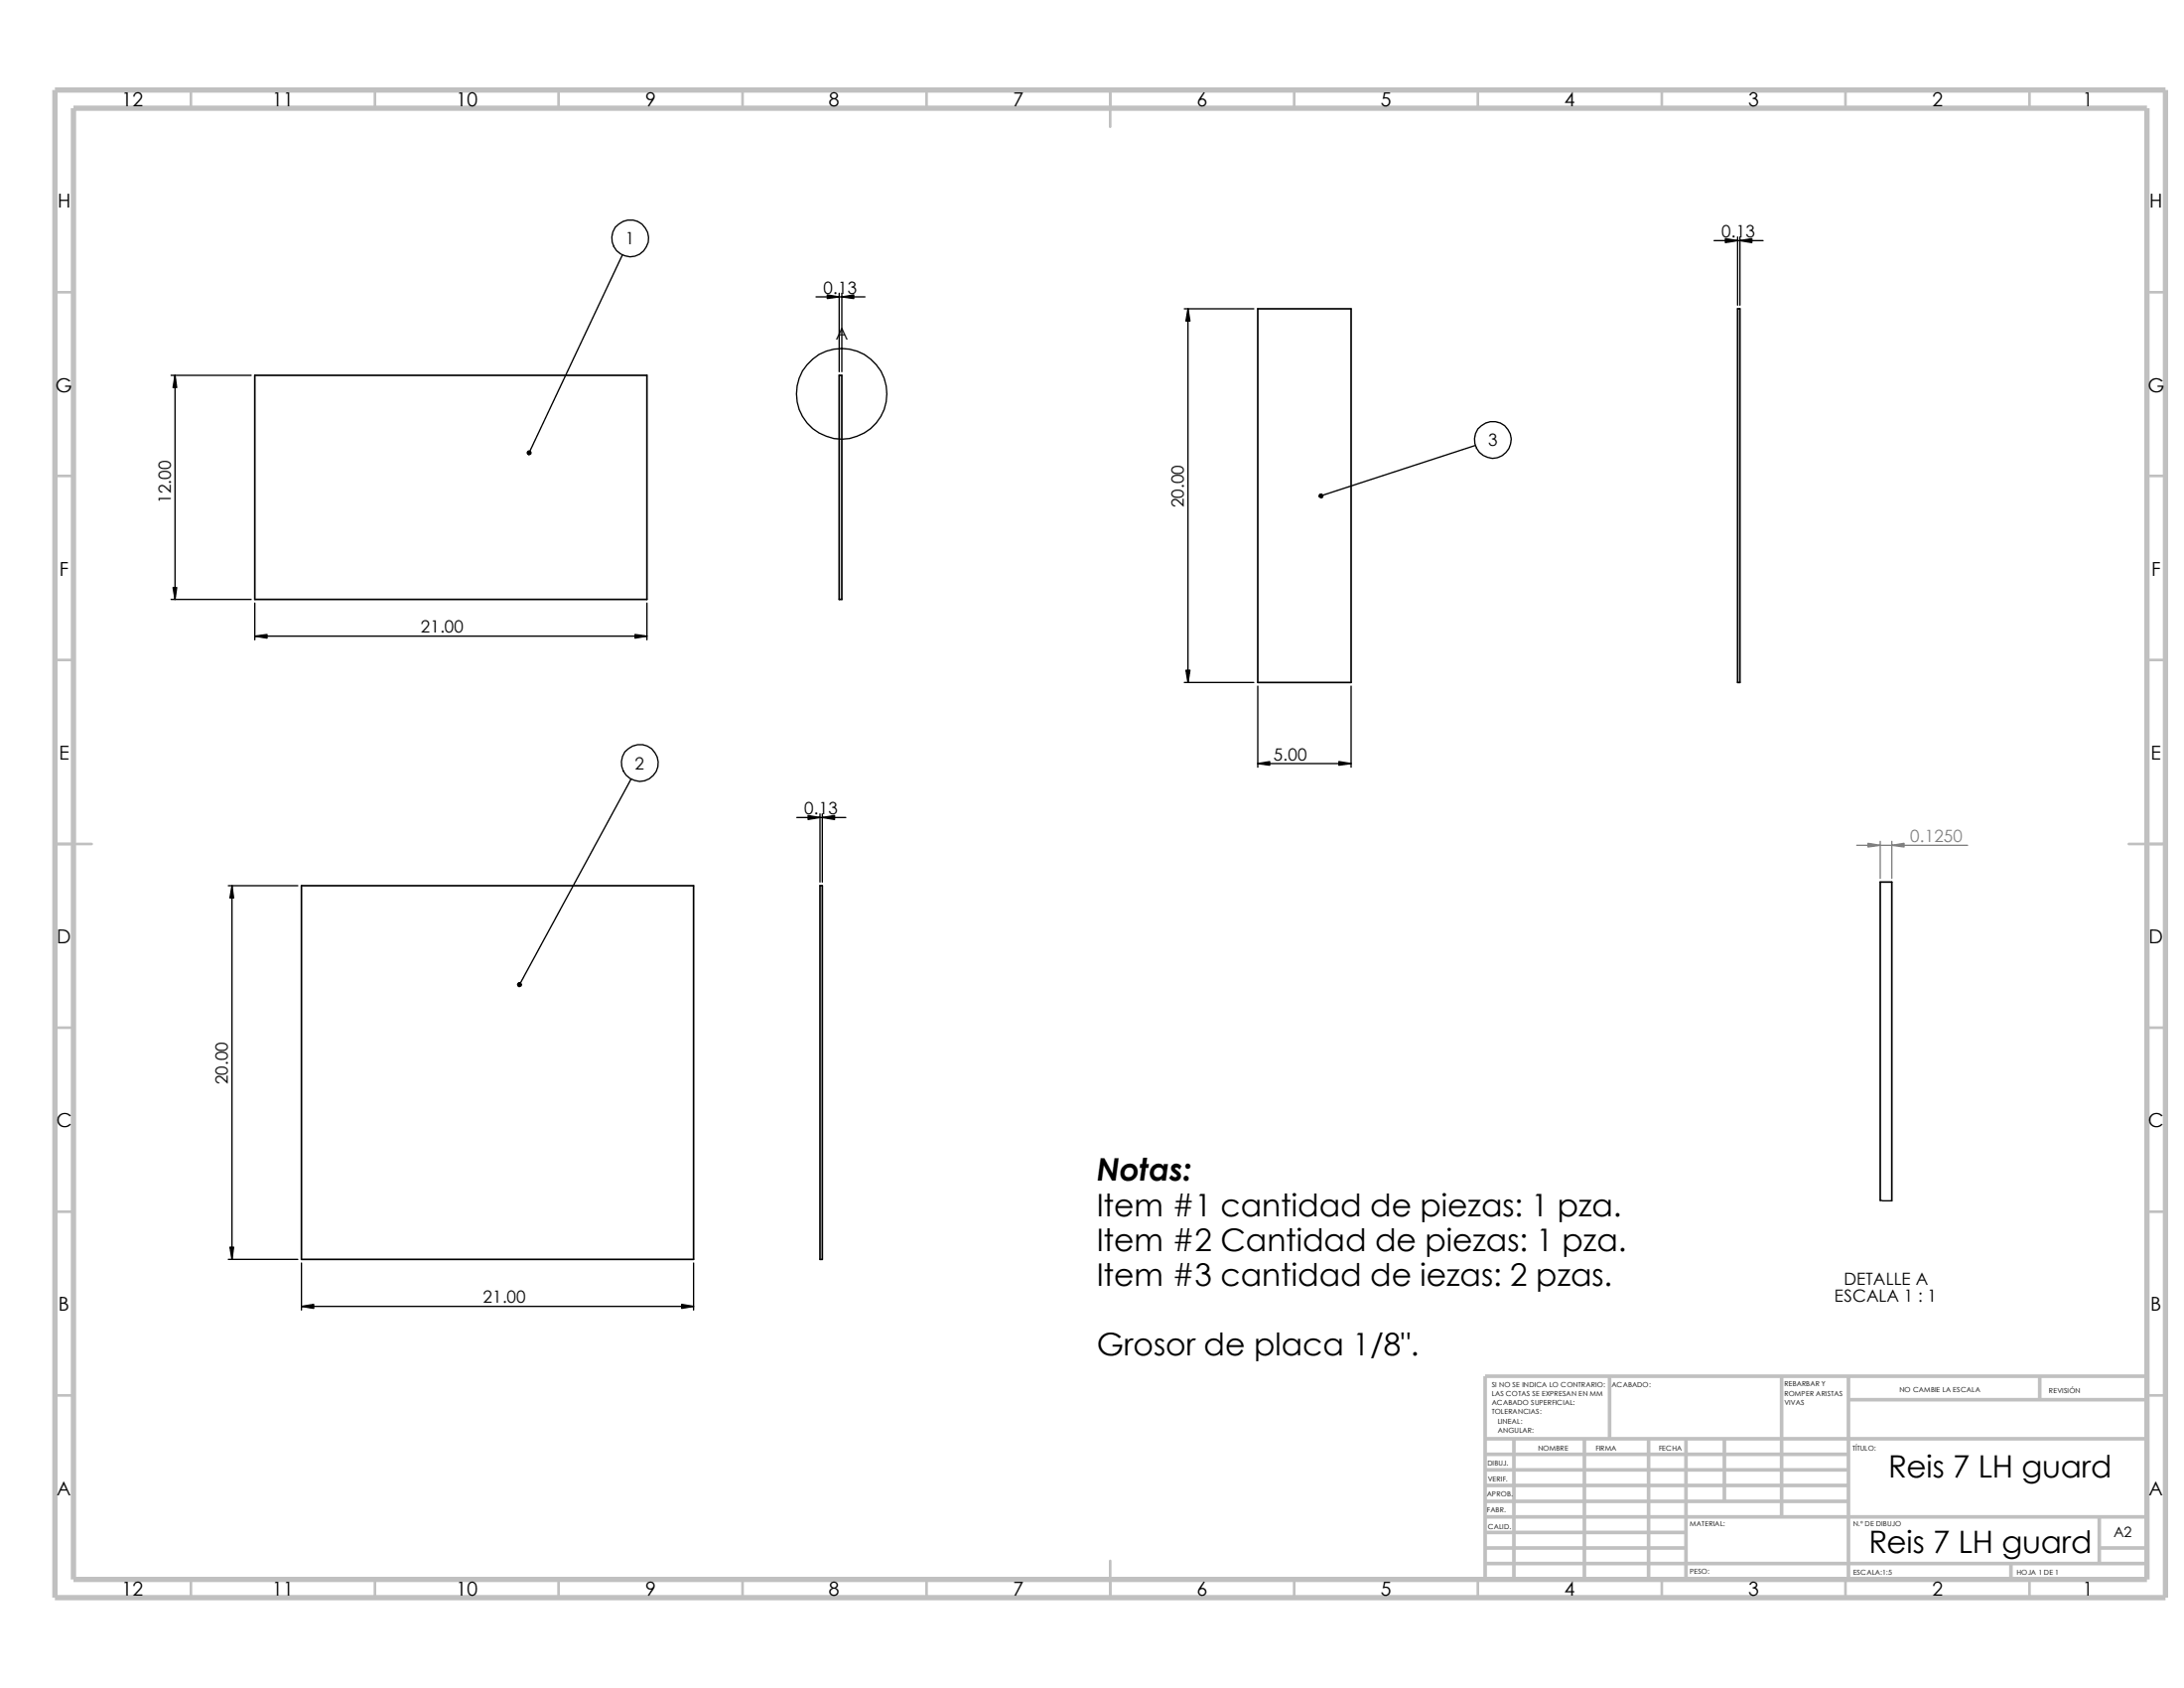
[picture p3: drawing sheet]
<svg xmlns="http://www.w3.org/2000/svg" width="279mm" height="216mm" viewBox="0 0 279 216" stroke-linecap="round" stroke-linejoin="round" font-family="sans-serif">
<g fill="none" stroke="#c0c0c0" stroke-width=".34">
<path d="M24.4 11.5v2.3M48 11.5v2.3M71.5 11.5v2.3M95 11.5v2.3M118.5 11.5v2.3M142 11.5v4.7M165.6 11.5v2.3M189.1 11.5v2.3M212.6 11.5v2.3M236.1 11.5v2.3M259.6 11.5v2.3M7 37.4h2.4"/>
<path d="M274.7 37.4h2.3M7 60.9h2.4M274.7 60.9h2.3M7 84.4h2.4M274.7 84.4h2.3M7 107.9h4.7M272.3 107.9h4.7M7 131.4h2.4M274.7 131.4h2.3M7 155h2.4M274.7 155h2.3M7 178.5h2.4"/>
<path d="M274.7 178.5h2.3M142 199.6v4.7M24.4 202v2.3M48 202v2.3M71.5 202v2.3M95 202v2.3M118.5 202v2.3M165.6 202v2.3M189.1 202v2.3M212.6 202v2.3M236.1 202v2.3M259.6 202v2.3"/>
</g>
<g fill="none" stroke="#c0c0c0" stroke-width=".47">
<path d="M205.9 176v8M227.9 176v18M236.5 179h38.2M236.5 176v26M260.9 176v3M274.7 176h-84.7v26M190 198h25.7M190 194h84.7M190 196h25.7M190 186h46.5M190 188h46.5M190 190h46.5"/>
<path d="M190 192h46.5M190 184h84.7M190 200h84.7M193.7 184v18M202.7 184v18M210.9 184v18M215.7 184v18M220.6 184v8M257.3 200v2M268.6 198h6.1M268.6 194v6"/>
</g>
<path d="M7 11.5h270v192.8h-270zM9.4 13.8h265.3v188.2h-265.3z" fill="none" stroke="#c0c0c0" stroke-width=".68" stroke-linecap="butt"/>
<path d="M160.9 39.5h11.9v47.8h-11.9zM222.3 39.5h.3v47.8h-.3zM32.6 48h50.2v28.7h-50.2zM107.4 48h.3v28.7h-.3zM38.6 113.3h50.1v47.8h-50.1zM104.9 113.3h.3v47.8h-.3zM240.5 153.5v-40.7h1.5v40.8" fill="none" stroke="#000" stroke-width=".21"/>
<g fill="none" stroke="#000" stroke-width=".17">
<path d="M79.6 32.6l-11.9 25.3M104.4 38h6.3M107.4 37.5v10M107.7 37.5v10M151.5 39.5h8.9M152 39.5v47.8M219.3 30.8h6.3M222.3 30.3v8.7M222.6 30.3v8.7M21.9 48h10.2M22.4 48v28.7M188.7 57l-19.7 6.4"/>
<path d="M21.9 76.7h10.2M32.6 77.1v4.7M82.8 77.1v4.7M32.6 81.4h50.2M80.7 99.7l-14.2 26.2M151.5 87.3h8.9M160.9 87.8v10.3M160.9 97.7h11.9M172.8 87.8v10.3M29.2 113.3h8.9M29.7 113.3v47.8M101.9 104.6h6.3"/>
<path d="M104.9 104.1v8.7M105.2 104.1v8.7M240.5 153.5l1.5 .1M29.2 161.1h8.9M38.6 161.5v6.1M38.6 167.1h50.1M88.7 161.5v6.1"/>
<circle cx="80.6" cy="30.5" r="2.35"/>
<circle cx="107.7" cy="50.4" r="5.8"/>
<circle cx="191" cy="56.2" r="2.34"/>
<circle cx="81.9" cy="97.6" r="2.35"/>
</g>
<g fill="#000" stroke="#000" stroke-width=".17">
<path d="M105.8 37.7l1.6 .3-1.6 .2zM107.7 38l1.5-.3v.5zM152 39.5l.2 1.6h-.5zM220.7 30.5l1.6 .3-1.6 .2zM222.6 30.8l1.5-.3v.5zM22.4 48l.2 1.6h-.5zM22.1 75.1h.5l-.2 1.6zM32.6 81.4l1.6-.2v.4zM81.2 81.2l1.6 .2-1.6 .2zM151.7 85.7h.5l-.2 1.6zM160.9 97.7l1.5-.3v.5zM171.3 97.4l1.5 .3-1.5 .2z"/>
<path d="M29.7 113.3l.2 1.6h-.5zM103.4 104.3l1.5 .3-1.5 .2zM105.2 104.6l1.6-.3v.5zM29.4 159.5h.5l-.2 1.6zM38.6 167.1l1.5-.3v.5zM87.2 166.8l1.5 .3-1.5 .2z"/>
<path d="M67.5 57.7a.23 .23 0 0 1 .4 .2 .23 .23 0 0 1-.3 .2l.1-.2-.1 .2h-.1l-.1-.2z" fill-rule="evenodd"/>
<path d="M168.8 63.2a.24 .24 0 0 1 .4 .1 .24 .24 0 0 1-.1 .3 .24 .24 0 0 1-.3-.1l.2-.1-.2 .1z" fill-rule="evenodd"/>
<path d="M66.3 125.8a.24 .24 0 0 1 .3 0 .24 .24 0 0 1 0 .3 .24 .24 0 0 1-.3 .1l.2-.3-.2 .3-.1-.3z" fill-rule="evenodd"/>
</g>
<path d="M237.5 108.1h14.2M240.5 107.6v4.8M242 107.6v4.8" fill="none" stroke="#808080" stroke-width=".17"/>
<g fill="#808080" stroke="#808080" stroke-width=".17">
<path d="M239 107.9l1.5 .2-1.5 .2z"/>
<path d="M242 108.1l1.6-.2v.4z"/>
</g>
<g font-size="4">
<text x="140.3" y="151">Notas:</text>
<text x="140.3" y="155.6">Item #1 cantidad de piezas: 1 pza.</text>
<text x="140.3" y="160">Item #2 Cantidad de piezas: 1 pza.</text>
<text x="140.3" y="164.5">Item #3 cantidad de iezas: 2 pzas.</text>
<text x="140.3" y="173.4">Grosor de placa 1/8&quot;.</text>
</g>
<g font-size="3.9">
<text x="241.6" y="189">Reis 7 LH guard</text>
<text x="239.1" y="198.6">Reis 7 LH guard</text>
</g>
<g font-size="2.5">
<text x="15.5" y="13.6">12</text>
<text x="34.8" y="13.6">11</text>
<text x="58.3" y="13.6">10</text>
<text x="82.5" y="13.6">9</text>
<text x="106" y="13.6">8</text>
<text x="129.6" y="13.6">7</text>
<text x="153.1" y="13.6">6</text>
<text x="176.6" y="13.6">5</text>
<text x="200.2" y="13.6">4</text>
<text x="223.6" y="13.6">3</text>
<text x="247.2" y="13.6">2</text>
<text x="266.4" y="13.6">1</text>
<text x="7.4" y="26.6">H</text>
<text x="275" y="26.6">H</text>
<text x="7.1" y="50.1">G</text>
<text x="274.8" y="50.1">G</text>
<text x="7.6" y="73.6">F</text>
<text x="275.2" y="73.6">F</text>
<text x="7.5" y="97.2">E</text>
<text x="275.2" y="97.2">E</text>
<text x="7.3" y="120.6">D</text>
<text x="274.9" y="120.6">D</text>
<text x="7.2" y="144.2">C</text>
<text x="274.8" y="144.2">C</text>
<text x="7.5" y="167.7">B</text>
<text x="275.1" y="167.7">B</text>
<text x="7.3" y="191.2">A</text>
<text x="274.9" y="191.2">A</text>
<text x="15.5" y="204.1">12</text>
<text x="34.8" y="204.1">11</text>
<text x="58.3" y="204.1">10</text>
<text x="82.5" y="204.1">9</text>
<text x="106" y="204.1">8</text>
<text x="129.6" y="204.1">7</text>
<text x="153.1" y="204.1">6</text>
<text x="176.6" y="204.1">5</text>
<text x="200.2" y="204.1">4</text>
<text x="223.6" y="204.1">3</text>
<text x="247.2" y="204.1">2</text>
<text x="266.4" y="204.1">1</text>
</g>
<g font-size="2.2">
<text x="80" y="31.3">1</text>
<text x="220.3" y="30.4">0.13</text>
<text x="105.4" y="37.5">0.13</text>
<text x="106.9" y="43.5">A</text>
<text x="190.4" y="57.1">3</text>
<text x="21.9" y="64.4" transform="rotate(-90 21.9 64.4)">12.00</text>
<text x="151.5" y="64.9" transform="rotate(-90 151.5 64.9)">20.00</text>
<text x="53.8" y="80.9">21.00</text>
<text x="81.2" y="98.4">2</text>
<text x="162.9" y="97.2">5.00</text>
<text x="102.9" y="104.1">0.13</text>
<text x="29.2" y="138.7" transform="rotate(-90 29.2 138.7)">20.00</text>
<text x="61.8" y="166.7">21.00</text>
<text x="234.7" y="166.5">ESCALA 1 : 1</text>
<text x="235.9" y="164.3">DETALLE A</text>
</g>
<text font-size="2.2" fill="#808080" x="244.4" y="107.7">0.1250</text>
<text font-size="1.8" x="270.4" y="196.6">A2</text>
<g font-size=".9">
<text x="190.8" y="177.4">SI NO SE INDICA LO CONTRARIO:</text>
<text x="190.8" y="178.6">LAS COTAS SE EXPRESAN EN MM</text>
<text x="190.8" y="179.7">ACABADO SUPERFICIAL:</text>
<text x="206.2" y="177.4">ACABADO:</text>
<text x="228.3" y="177.3">REBARBAR Y</text>
<text x="228.3" y="178.5">ROMPER ARISTAS</text>
<text x="228.3" y="179.7">VIVAS</text>
<text x="243" y="178.1">NO CAMBIE LA ESCALA</text>
<text x="262.1" y="178.1">REVISIÓN</text>
<text x="190.8" y="180.9">TOLERANCIAS:</text>
<text x="191.6" y="182.1">LINEAL:</text>
<text x="191.6" y="183.3">ANGULAR:</text>
<text x="196.8" y="185.6">NOMBRE</text>
<text x="204.1" y="185.5">FIRMA</text>
<text x="212.2" y="185.5">FECHA</text>
<text x="237" y="185.5">TÍTULO:</text>
<text x="190.2" y="191.4">APROB.</text>
<text x="190.3" y="187.5">DIBUJ.</text>
<text x="190.3" y="189.5">VERIF.</text>
<text x="190.2" y="193.5">FABR.</text>
<text x="190.3" y="195.5">CALID.</text>
<text x="216.2" y="195.2">MATERIAL:</text>
<text x="237.1" y="195.2">N.º DE DIBUJO</text>
<text x="216.2" y="201.3">PESO:</text>
<text x="237.1" y="201.4">ESCALA:1:5</text>
<text x="258" y="201.4">HOJA 1 DE 1</text>
</g>
</svg>
